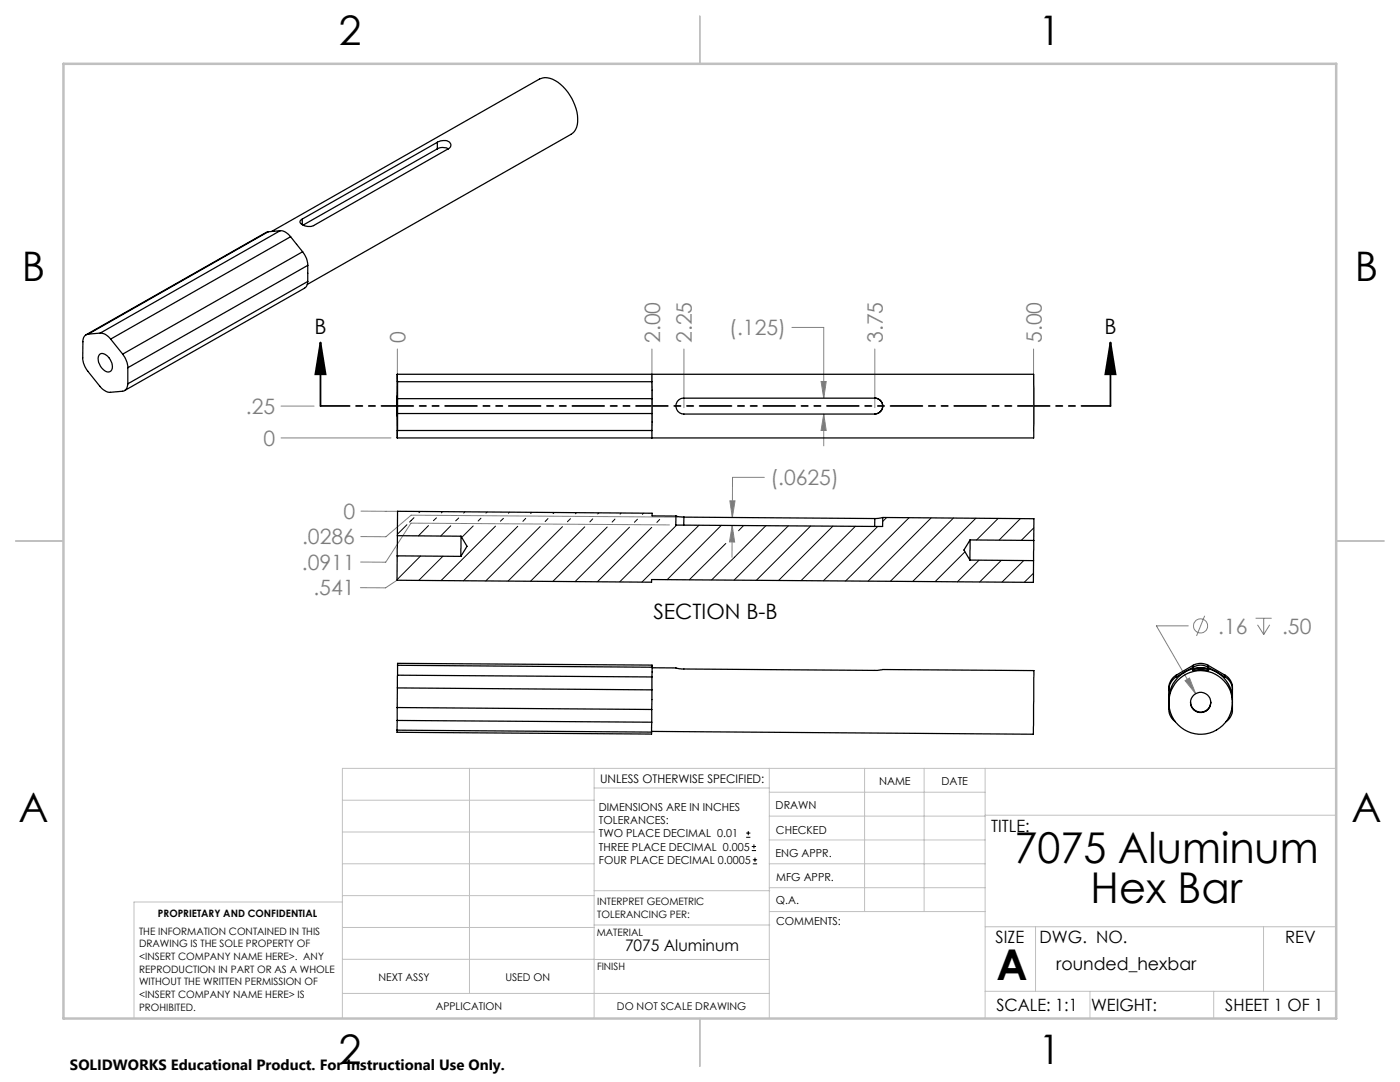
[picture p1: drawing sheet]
<svg xmlns="http://www.w3.org/2000/svg" width="279mm" height="216mm" viewBox="0 0 279 216" stroke-linecap="round" stroke-linejoin="round" font-family="sans-serif">
<g fill="none" stroke="#808080" stroke-width=".2">
<path d="M79.3 69.6v16.5M130.1 69.6v16.5M136.5 69.6v11.8M158 65.3h6.4v14.1M163.9 76.1h1l-.5 3.3zM174.6 69.6v11.8M206.3 69.6v16.5M56.1 87.4h21.9M56.1 81h6.6M145.7 99.9h1l-.5 3.4zM152.5 95.3h-6.3v8M164.4 82.6l.5 3.3h-1z"/>
<path d="M164.4 82.6v6.4M72 102h7.3M79.2 115.8l-2.3 1.5h-5M133.6 104.7l-51.6-.3-5 7.8-5-.1M135.2 103.2l-53.1-.4-5.1 4.3h-5M146.1 104.8l.5 3.4-1-.1zM146.1 104.8v6.4M236.5 135.8l.9-.5 1.2 3.1zM237.1 124.9h-6.3l7.8 13.5M240.4 122.9l-1.6 4M250.6 123.4h3.2M251 124.7l1.2 1.9"/>
<path d="M252.2 123.4v3.2M253.4 124.7l-1.2 1.9"/>
<circle cx="239.6" cy="124.9" r="1.41"/>
</g>
<path d="M148.9 167.1h.9M148.9 166.2h.9M149.3 165.8v.9M150 169.7h.9M150 168.9h.9M150.2 172.4h.9M150.2 171.6h.9M150.5 168.5v.8M150.7 171.1v.9" fill="none" stroke="#000" stroke-width=".2"/>
<path d="M64 68.3l1 6.4h-2.1zM64 68.3v12.7M221.6 68.3l1 6.4h-2zM221.6 68.3v12.7" fill="none" stroke="#000" stroke-width=".35"/>
<path d="M221.6 81h-157.6" fill="none" stroke="#000" stroke-width=".35" stroke-dasharray="6.3 1.3 1.3 1.3 1.3 1.3" stroke-dashoffset=".6"/>
<g fill="none" stroke="#c0c0c0" stroke-width=".2">
<path d="M68.3 159.7h50.3M93.7 153.3v44.9M118.6 153.3v49.9M118.6 157.2h34.9M153.5 153.3v49.9M153.5 158.1h43.1M172.5 153.3v28.6M184.4 153.3v28.6M196.6 153.3v49.9M266.7 153.3h-198.4v49.9M68.3 178.7h50.3M68.3 172.4h50.3"/>
<path d="M68.3 166h50.3M68.3 180h-41.6v23.2M118.6 177.7h35M153.5 167.6h43.1M153.5 162.8h43.1M153.5 172.4h43.1M153.5 177.1h43.1M196.6 162.7h70.1M68.3 198.2h85.2M68.3 191.4l85.2 .1M68.3 185.1h50.3M118.6 184.6h35"/>
<path d="M153.6 181.9h43M196.6 197.8h70.1M196.6 184.9h70.1M206.7 184.9v12.9M217.5 197.8v5.4M242.2 197.8v5.4M252.2 184.9v12.9"/>
</g>
<path d="M139.7 3.2v9.5M3.1 107.9h9.6M266.7 107.9h9.5M139.7 203.2v9.6" fill="none" stroke="#c0c0c0" stroke-width=".25"/>
<path d="M12.7 12.7h254v190.5h-254z" fill="none" stroke="#c0c0c0" stroke-width=".5"/>
<path d="M221.6 68.3l1 6.4h-2zM64 68.3l1 6.4h-2.1z" fill="#000"/>
<path d="M164.4 82.6l.5 3.3h-1zM163.9 76.1h1l-.5 3.3zM236.5 135.8l2.1 2.6-1.2-3.1zM146.1 104.8l.5 3.4-1-.1zM145.7 99.9h1l-.5 3.4z" fill="#808080"/>
<g fill="none" stroke="#000" stroke-width=".25">
<path d="M87.3 28.4l.1-.1a1.86 1.86 0 0 1 2.6 .5l-.1 .5-.4 .4M87.3 29.7l1-.3 .7 .1 .5 .2M87.3 28.4l-27 15.3M87.3 29.7l-26.8 15.2M87.3 28.4v1.3M89.5 29.7l-26.9 15.3a2.35 2.35 0 0 1-2.7-.6l.1-.5 .3-.2M53.5 46.2l-36.4 20.6M53.5 46.2l-35.9 20.5M54.2 46.2l53.5-30.4a4.2 4.2 0 0 1 4.7 1.5 9.1 9.1 0 0 1 2.7 8.1 2.47 2.47 0 0 1-1.2 1.4l-52.6 30M55.9 46a2.65 2.65 0 0 1 2.1 1.2M55.9 46l-35.9 20.5M55.9 46l-2.4 .2"/>
<path d="M58 47.2l2.4 3M58 47.2l-35.9 20.5M60.3 43.7v1.1M60.4 50.2a4.3 4.3 0 0 1 1 2.8M60.4 50.2l-35.9 20.5M61.4 56.2l-.2 .8-.4 .5-35.9 20.4M61.4 53l-35.9 20.4M61.4 53v3.2M61.4 56.2l-35.9 20.4M17.6 66.7a1.32 1.32 0 0 0-1.1 1.5v3.2a4.6 4.6 0 0 0 1 2.7l2.4 3a2.79 2.79 0 0 0 2.1 1.2l2.4-.2a1.32 1.32 0 0 0 1.1-1.5M19.9 70.7a1.57 1.57 0 0 1 2.1 1 1.73 1.73 0 0 1-.1 2.5 2.12 2.12 0 0 1-2.2-1.9l-.1-.8zM20 66.5a2.65 2.65 0 0 1 2.1 1.2"/>
<path d="M20 66.5l-2.4 .2M22.1 67.7l2.4 3M24.5 70.7a4.9 4.9 0 0 1 1 2.7M25.5 73.4v3.2M79.3 74.7v12.7M79.3 74.7h127v2.7v10h-127M79.3 74.7v1.5M79.3 79v4zM79.3 79.6v2.9M79.3 76.2v3.4M79.3 79.6h50.8M79.3 76.2h50.8"/>
<path d="M130.1 74.7v1.5M130.1 76.2v3.4M130.1 79.6v2.9M174.6 79.4a1.59 1.59 0 0 1 1.6 1.6 1.59 1.59 0 0 1-1.6 1.6M174.6 79.4h-38.1a1.59 1.59 0 0 0-1.6 1.6 1.59 1.59 0 0 0 1.6 1.6h38.1M79.3 85.9v1.5M79.3 82.5v3.4M79.3 82.5h50.8M79.3 85.9h50.8M130.1 85.9v1.5M130.1 82.5v3.4M79.3 110.9l-.1 4.9 50.8 .4v-.6l76.2 .6 .1-4.3"/>
<path d="M79.3 110.9l12.7 .1M79.3 106.9v4M79.3 106.9l12.7 .1M92 107v4M92 107l1.2 2-1.2 2M134.9 103l1.6 .2M134.9 103l-4.8-.1v-.5l-50.8-.4v4.9M134.9 103v1.8l41.2 .3 .1-1.8M136.5 103.2l38.1 .3M136.5 103.2v1.6M174.6 103.5v1.6M176.2 103.3l-1.6 .2"/>
<path d="M176.2 103.3l30.1 .2v4.3M193.6 111.8l12.7 .1M193.6 107.7v4.1M193.6 107.7l12.7 .1M193.6 107.7l-1.2 2 1.2 2.1M206.3 107.8v4.1M79.3 137.3l50.8 .4M79.3 137.3v3.9M79.3 134.7v2.6M79.3 132.8v-.4l50.8 .3v.4M79.3 134.7l50.8 .4M79.3 132.8l50.8 .3"/>
<path d="M79.3 132.8v1.9M130.1 135.1v2.6M130.1 137.7v3.9M130.1 133.2l4.8 .1 1.1 .2 38.6 .3 1.6-.2 30.1 .2v10.9l-.1 1.8-76.2-.6M130.1 133.1v2M234.7 135.1a3.2 3.2 0 0 0-1.4 2.6M234.7 134.7a3 3 0 0 0-1.4 2.6v4.3a3.1 3.1 0 0 0 1.3 2.4M234.7 134.7v.4M236.4 134.1a6.3 6.3 0 0 0-3.1 5.5M236.4 134.1a6.4 6.4 0 0 1 6.4 0M236.4 134.1l-1.7 1M238 133.5l1.9-.2 1.3 .2v.3a7.2 7.2 0 0 0-3.2 0z"/>
<path d="M238.1 133.1a2.8 2.8 0 0 1 3 0M238.1 132.8a3 3 0 0 1 3 0M238.1 133.1l-1.7 1M238.1 132.8v.3M238.1 132.8l-3.4 1.9M241.1 133.1l1.7 1M241.1 132.8v.3M241.1 132.8l3.4 1.9M242.8 134.1a6.3 6.3 0 0 1 3.2 5.5M242.8 134.1l1.7 1M244.5 135.1a2.94 2.94 0 0 1 1.5 2.6M244.5 134.7a2.83 2.83 0 0 1 1.5 2.6v4.3a2.91 2.91 0 0 1-1.3 2.4"/>
<path d="M244.5 134.7v.4M79.2 145.7v.4l50.8 .4v-.4M79.2 145.7l50.8 .4M79.3 141.2v2.6M79.3 141.2l50.8 .4M79.3 143.8l50.8 .3M79.3 143.8l-.1 1.9M130.1 141.6v2.5M130.1 144.1l-.1 2M237.6 140.1a2.03 2.03 0 0 0 2 2 2.03 2.03 0 0 0 2.1-2"/>
<circle cx="239.6" cy="140.2" r="2.02"/>
<circle cx="239.6" cy="140.2" r="6.3"/>
</g>
<g fill="none" stroke="#000" stroke-width=".2">
<path d="M79.4 102l-.1 .1M79.5 110.9l-.2 .2M81.2 104.7l-1.9 1.9M82.6 103.3l-.9 .9M83.9 102.1l-.3 .2M83.9 110.9l-4.7 4.8M85.5 104.9l-2 2M87.1 103.3l-.6 .6M88.3 102.1l-.2 .2M88.4 111l-4.8 4.8M90 104.9l-2.1 2.1M91.5 103.4l-.6 .5"/>
<path d="M92.8 102.1l-.3 .3M94.4 105l-2.3 2.2M96 103.4l-.6 .6M97.2 102.2l-.2 .2M98.9 105l-10.9 10.9M100.5 103.4l-.6 .6M101.7 102.2l-.2 .2M103.3 105l-10.8 10.9M104.9 103.4l-.5 .6M106.2 102.2l-.3 .2M107.8 105.1l-10.9 10.8M109.4 103.5l-.6 .6"/>
<path d="M110.6 102.3l-.2 .2M112.3 105.1l-10.9 10.9M113.8 103.5l-.6 .6M115 102.3l-.2 .2M116.7 105.1l-10.8 10.9M118.3 103.5l-.6 .6M119.5 102.3l-.2 .3M121.2 105.2l-10.9 10.8M122.7 103.6l-.5 .6M124 102.4l-.2 .2M125.6 105.2l-10.8 10.9M127.2 103.6l-.6 .6"/>
<path d="M128.4 102.4l-.2 .2M130.1 105.2l-10.9 10.9M131.7 103.6l-.6 .6M135 104.8l-11.3 11.3M139.5 104.8l-11.4 11.3M144 104.8l-10.9 10.9M144.9 108.4l-7.3 7.3M148.4 104.8l-1 1.1M152.9 104.9l-10.9 10.8M157.3 104.9l-10.8 10.8M161.8 105l-10.8 10.8M166.2 105l-10.8 10.8"/>
<path d="M170.7 105l-10.8 10.9M175.2 105.1l-10.9 10.8M176.9 103.3l-.7 .7M181.4 103.3l-12.6 12.6M185.8 103.3l-12.6 12.7M190.3 103.4l-12.6 12.6M192.6 110.1l-6 6M194.8 103.4l-12.7 12.6M195.4 111.8l-4.3 4.3M199.2 103.4l-4.3 4.3M199.8 111.8l-4.3 4.3M203.7 103.5l-4.3 4.3"/>
<path d="M204.3 111.9l-4.3 4.2M206.3 114.4l-1.9 1.8M206.3 105.3l-2.5 2.5"/>
</g>
<g font-size="8.5">
<text x="202.5" y="172.1">7075 Aluminum</text>
<text x="217.7" y="180.2">Hex Bar</text>
<text x="198.9" y="195.5">A</text>
</g>
<g font-size="8.1">
<text x="67.6" y="8.9">2</text>
<text x="207.3" y="8.9">1</text>
<text x="4.4" y="56.2">B</text>
<text x="270.4" y="56.2">B</text>
<text x="3.7" y="164.1">A</text>
<text x="269.7" y="164.1">A</text>
<text x="67.6" y="212.4">2</text>
<text x="207.3" y="212.4">1</text>
</g>
<g font-size="4.2">
<text x="62.8" y="66.6">B</text>
<text x="220.4" y="66.6">B</text>
<text x="130.4" y="123.6">SECTION B-B</text>
</g>
<g font-size="4.2" fill="#808080">
<text x="80.9" y="68.5" transform="rotate(-90 80.9 68.5)">0</text>
<text x="131.7" y="68.5" transform="rotate(-90 131.7 68.5)">2.00</text>
<text x="138.1" y="68.5" transform="rotate(-90 138.1 68.5)">2.25</text>
<text x="145.5" y="66.9">(.125)</text>
<text x="176.2" y="68.5" transform="rotate(-90 176.2 68.5)">3.75</text>
<text x="207.9" y="68.5" transform="rotate(-90 207.9 68.5)">5.00</text>
<text x="49.1" y="82.6">.25</text>
<text x="52.6" y="89">0</text>
<text x="153.7" y="96.8">(.0625)</text>
<text x="68.5" y="103.5">0</text>
<text x="60.2" y="113.7">.0911</text>
<text x="60.3" y="108.6">.0286</text>
<text x="62.6" y="118.8">.541</text>
<text x="243.1" y="126.4">.16</text>
<text x="255.9" y="126.4">.50</text>
</g>
<text font-size="3.5" x="210.8" y="193.5">rounded_hexbar</text>
<g font-size="3.4">
<text x="197.8" y="166">TITLE:</text>
<text x="198.7" y="188.1">SIZE</text>
<text x="207.5" y="188.1">DWG. NO.</text>
<text x="256.5" y="188.2">REV</text>
<text x="198.8" y="201.7">SCALE: 1:1</text>
<text x="217.7" y="201.8">WEIGHT:</text>
<text x="244.5" y="201.7">SHEET 1 OF 1</text>
</g>
<text font-size="3.2" x="124.7" y="189.8">7075 Aluminum</text>
<text font-size="3" x="14" y="213.5">SOLIDWORKS Educational Product. For Instructional Use Only.</text>
<text font-size="2.4" x="119.8" y="156.2">UNLESS OTHERWISE SPECIFIED:</text>
<g font-size="2.2">
<text x="119.5" y="161.8">DIMENSIONS ARE IN INCHES</text>
<text x="154.8" y="161.4">DRAWN</text>
<text x="175.4" y="156.6">NAME</text>
<text x="187.9" y="156.7">DATE</text>
<text x="119.5" y="164.4">TOLERANCES:</text>
<text x="119.5" y="167.1">TWO PLACE DECIMAL 0.01</text>
<text x="154.9" y="166.3">CHECKED</text>
<text x="119.5" y="169.7">THREE PLACE DECIMAL 0.005</text>
<text x="119.5" y="172.4">FOUR PLACE DECIMAL 0.0005</text>
<text x="154.8" y="171">ENG APPR.</text>
<text x="154.9" y="175.7">MFG APPR.</text>
<text x="154.9" y="180.4">Q.A.</text>
<text x="154.9" y="184.6">COMMENTS:</text>
</g>
<g font-size="2.1">
<text x="75.5" y="195.7">NEXT ASSY</text>
<text x="100.9" y="195.7">USED ON</text>
<text x="86.9" y="201.5">APPLICATION</text>
<text x="123.1" y="201.6">DO NOT SCALE DRAWING</text>
</g>
<g font-size="2">
<text x="31.5" y="182.9">PROPRIETARY AND CONFIDENTIAL</text>
<text x="119.2" y="180.6">INTERPRET GEOMETRIC</text>
<text x="119.2" y="183.1">TOLERANCING PER:</text>
<text x="27.8" y="186.5">THE INFORMATION CONTAINED IN THIS</text>
<text x="27.8" y="189">DRAWING IS THE SOLE PROPERTY OF</text>
<text x="27.8" y="191.6">&lt;INSERT COMPANY NAME HERE&gt;. ANY</text>
<text x="119.1" y="186.7">MATERIAL</text>
<text x="27.8" y="194.1">REPRODUCTION IN PART OR AS A WHOLE</text>
<text x="27.8" y="196.6">WITHOUT THE WRITTEN PERMISSION OF</text>
<text x="119.1" y="193.5">FINISH</text>
<text x="27.8" y="199.1">&lt;INSERT COMPANY NAME HERE&gt; IS</text>
<text x="27.8" y="201.7">PROHIBITED.</text>
</g>
</svg>
